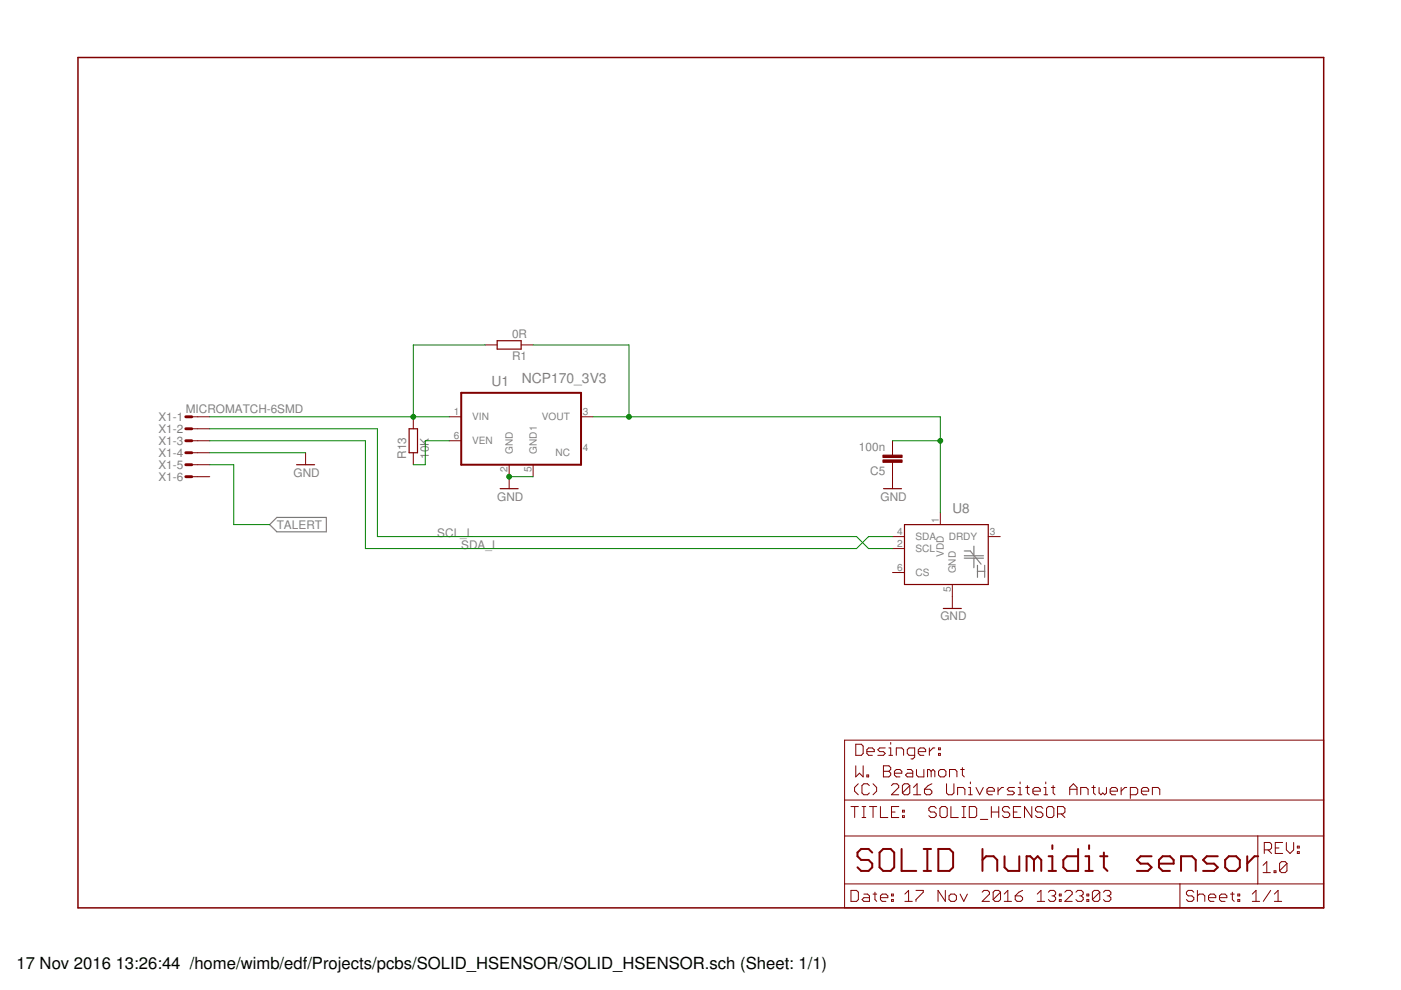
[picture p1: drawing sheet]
<svg xmlns="http://www.w3.org/2000/svg" width="297mm" height="210mm" viewBox="0 0 297 210" stroke-linecap="round" stroke-linejoin="round" font-family="sans-serif">
<path d="M57.2 111.2l1.5-1.5h10.5v3.1h-10.5zM204.4 117.8h4.1M204.4 118.3h4.1M204.4 116.8h1.3l2.3 2.8M206.5 115.8v2M206.5 118.3v2.1M207.2 119.9v2.5M208.8 119.9v2.5M207.2 121.1h1.6" fill="none" stroke="#808080" stroke-width=".25"/>
<path d="M16.5 12.2h264.1v180.3h-264.1z" fill="none" stroke="#800000" stroke-width=".32"/>
<g fill="none" stroke="#800000" stroke-width=".21">
<path d="M102.9 73.1h2.5M110.5 73.1h2.5M40.7 88.4h3.8M40.7 93.5h3.8M40.7 90.9h3.8M40.7 96h3.8M40.7 98.5h3.8M64.8 96v2.5M87.6 88.4v2.5M87.6 96v2.5M95.2 88.4h2.6M95.2 93.5h2.6"/>
<path d="M107.9 98.5v5.1M113 98.5v2.6M123.2 88.4h2.5M189.2 93.5v3M189.2 98v5.6M40.7 101.1h3.8M189.2 116.3h2.6M189.2 113.8h2.6M199.4 108.7v2.5M209.5 113.8h2.6M189.2 121.4h2.6M201.9 123.9v5.1"/>
<path d="M179.1 156.9h101.5v35.6h-101.5zM181.4 157.8h1.2l.4 .4v1.5l-.4 .4h-1.2zM183.8 159.4h1.6v-.4l-.4-.4h-.8l-.4 .4v.7l.4 .4h.8M187.7 158.6h-1.2l-.4 .4 .4 .4h.8l.4 .3-.4 .4h-1.2M188.5 158.6h.3v1.5M188.8 157.4v.4M194.7 159.4h1.6v-.4l-.4-.4h-.8l-.4 .4v.7l.4 .4h.8M197 158.6v1.5M198.2 158.6h-.4l-.8 .8M199 159.7h.4v.4h-.4zM199 158.6h.4v.4h-.4zM179.1 177.2h101.5"/>
<path d="M179.1 169.6h101.5M180.4 171h1.6M181.2 171v2.3M181.4 162.4v2.3l.8-.8 .8 .8v-2.3M182 166.2l-.8 .8v.7l.8 .8M182.8 171h.8M182.8 173.3h.8M183.2 171v2.3M183.8 164.3h.4v.4h-.4zM184.3 166.6l-.4-.4h-.7l-.4 .4v1.5l.4 .4h.7l.4-.4M184.3 171h1.6M185.1 171v2.3"/>
<path d="M185.1 166.2l.8 .8v.7l-.8 .8M186.7 171v2.3h1.5M187.3 162.4h1.2l.3 .4v.4l-.3 .3 .3 .4v.4l-.3 .4h-1.2zM187.3 163.5h1.2M188.5 160.1h.8M189 166.6l.4-.4h.8l.3 .4v.4l-1.5 1.5h1.5M189 172.2h.8M189.6 163.9h1.6v-.4l-.4-.3h-.8l-.4 .3v.8l.4 .4h.8M190 160.1v-1.5h1.2l.4 .4v1.1M190.6 171h-1.6v2.3h1.6M191.3 173h.4v.3h-.4zM191.3 171.8h.4v.4h-.4z"/>
<path d="M192.4 163.2h.7l.4 .3v1.2h-1.1l-.4-.4 .4-.4h1.1M192.9 166.6l-.4-.4h-.8l-.4 .4v1.5M192.9 166.6v1.5l-.4 .4h-.8l-.4-.4M192.9 166.6l-1.6 1.5M193.7 168.5h1.5M193.7 167l.7-.8v2.3M193.9 160.1h-1.2l-.3-.4v-.7l.3-.4h1.2v1.9l-.4 .4h-.4M194.3 163.2v1.1l.4 .4h1.2v-1.5M196 167.3h1.2l.4 .4v.4l-.4 .4h-.8l-.4-.4zM197.4 163.5l-.4-.3h-.3v1.5M197.4 163.5v1.2M197.4 163.5l.4-.3 .4 .3v1.2"/>
<path d="M197.6 166.2l-.8 .4-.8 .7M198.5 171.4l-.4-.4h-.8l-.4 .4v.4l.4 .4h.8l.4 .4v.4l-.4 .3h-.8l-.4-.3M199.4 163.2h.8l.4 .3v.8l-.4 .4h-.8l-.4-.4v-.8zM199.7 171h.7l.4 .4v1.6l-.4 .3h-.7l-.4-.3v-1.6zM200.7 166.2v1.9l.4 .4h.7l.4-.4v-1.9M201.3 164.7v-1.5h1.2l.4 .3v1.2M201.6 171v2.3h1.6M203 168.5v-1.5h1.2l.4 .3v1.2M203.7 163.2h.7M204 171h.7M204 173.3h.7M204 162.8v1.5l.4 .4"/>
<path d="M204.3 171v2.3M205.4 168.5h.7M205.4 167h.3v1.5M205.5 171h1.2l.4 .4v1.6l-.4 .3h-1.2zM205.7 165.8v.4M206.9 167l.8 1.5 .8-1.5M207.9 173.7h1.5M209.3 167.7h1.5v-.4l-.4-.3h-.7l-.4 .3v.8l.4 .4h.7M210.2 172.2h1.6M210.2 171v2.3M211.6 167v1.5M211.8 171v2.3"/>
<path d="M212.8 167h-.4l-.8 .7M214.1 171.4l-.4-.4h-.8l-.4 .4v.4l.4 .4h.8l.4 .4v.4l-.4 .3h-.8l-.4-.3M214.9 172.2h.7M215.1 167h-1.2l-.3 .3 .3 .4h.8l.4 .4-.4 .4h-1.1M215.9 168.5h.8M215.9 167h.4v1.5M216.3 165.8v.4M216.4 171h-1.5v2.3h1.5M217.4 167h.8M217.8 166.6v1.5l.4 .4M218.8 171v2.3l-1.6-2.3v2.3M219 167.7h1.6v-.4l-.4-.3h-.8l-.4 .3v.8l.4 .4h.8"/>
<path d="M221.1 171.4l-.4-.4h-.8l-.4 .4v.4l.4 .4h.8l.4 .4v.4l-.4 .3h-.8l-.4-.3M221.3 168.5h.8M221.3 167h.4v1.5M221.7 165.8v.4M222.3 171h.8l.3 .4v1.6l-.3 .3h-.8l-.4-.3v-1.6zM222.9 167h.8M223.3 166.6v1.5l.4 .4M224.2 172.6h1.2l.4-.4v-.8l-.4-.4h-1.2v2.3M225 172.6l.8 .7M226.8 167.3h1.5M226.8 168.5v-1.5l.8-.8 .7 .8v1.5M229.1 168.5v-1.5h1.2l.4 .3v1.2"/>
<path d="M231.5 167h.7M231.9 166.6v1.5l.3 .4M233 167v1.1l.4 .4 .4-.4 .4 .4 .4-.4v-1.1M235.4 167.7h1.5v-.4l-.4-.3h-.7l-.4 .3v.8l.4 .4h.7M237.7 167v1.5M238.9 167h-.4l-.8 .7M239.6 168.5h1.2l.4-.4v-.8l-.4-.3h-1.2v2.3M242 167.7h1.5v-.4l-.3-.3h-.8l-.4 .3v.8l.4 .4h.8M244.3 168.5v-1.5h1.2l.4 .3v1.2M266.7 177.2v10.2M270.4 179.8h.8M271.9 178.6h-1.5v2.4h1.5"/>
<path d="M272.7 178.6v1.6l.8 .8 .8-.8v-1.6M275.1 179.4h.4v.4h-.4zM179.1 187.4h101.5M180.4 188.8h1.2l.4 .4v1.5l-.4 .4h-1.2zM183.2 189.6h.7l.4 .3v1.2h-1.1l-.4-.4 .4-.4h1.1M185.1 189.6h.8M185.5 189.2v1.5l.4 .4M186.7 190.3h1.5v-.4l-.4-.3h-.8l-.3 .3v.8l.3 .4h.8M189 190.7h.4v.4h-.4zM189 189.6h.4v.3h-.4zM191.9 191.1h1.5M191.9 189.6l.7-.8v2.3"/>
<path d="M194.2 188.8h1.5v.4l-1.5 1.5v.4M200.4 188.8v2.3l-1.5-2.3v2.3M201.2 189.9l.4-.3h.8l.4 .3v.8l-.4 .4h-.8l-.4-.4zM203.6 189.6l.7 1.5 .8-1.5M208.2 189.2l.4-.4h.8l.4 .4v.4l-1.6 1.5h1.6M212.1 189.2v1.5l-.4 .4h-.7l-.4-.4M212.1 189.2l-.4-.4h-.7l-.4 .4v1.5M212.1 189.2l-1.5 1.5M212.9 191.1h1.6M212.9 189.6l.8-.8v2.3M215.2 189.9h1.2l.4 .4v.4l-.4 .4h-.8l-.4-.4zM216.8 188.8l-.8 .4-.8 .7"/>
<path d="M219.9 191.1h1.6M219.9 189.6l.8-.8v2.3M222.3 189.2l.4-.4h.7l.4 .4v.4l-.4 .3M223 189.9h.4M223.4 189.9l.4 .4v.4l-.4 .4h-.7l-.4-.4M224.6 190.7h.4v.4h-.4zM224.6 189.6h.4v.3h-.4zM225.8 189.2l.4-.4h.7l.4 .4v.4l-1.5 1.5h1.5M228.1 189.2l.4-.4h.8l.4 .4v.4l-.4 .3M228.9 189.9h.4M229.3 189.9l.4 .4v.4l-.4 .4h-.8l-.4-.4M230.4 190.7h.4v.4h-.4z"/>
<path d="M230.4 189.6h.4v.3h-.4zM233.2 189.2v1.5l-.4 .4h-.8l-.4-.4M233.2 189.2l-.4-.4h-.8l-.4 .4v1.5M233.2 189.2l-1.6 1.5M234 189.2l.3-.4h.8l.4 .4v.4l-.4 .3M234.7 189.9h.4M235.1 189.9l.4 .4v.4l-.4 .4h-.8l-.3-.4M250.2 187.4v5.1M253.1 189.2l-.4-.4h-.8l-.4 .4v.4l.4 .3h.8l.4 .4v.4l-.4 .4h-.8l-.4-.4M253.9 189.9l.4-.3h.8l.3 .3v1.2M253.9 188.8v2.3M256.2 190.3h1.6v-.4l-.4-.3h-.8l-.4 .3v.8l.4 .4h.8"/>
<path d="M258.6 190.3h1.5v-.4l-.4-.3h-.7l-.4 .3v.8l.4 .4h.7M260.9 189.6h.8M261.3 189.2v1.5l.4 .4M262.4 190.7h.4v.4h-.4zM262.4 189.6h.4v.3h-.4zM265.5 191.1h1.6M265.5 189.6l.8-.8v2.3M267.8 183.5l.8-.8v2.3M267.8 185h1.5M268.1 180.2h1.1l.4-.4v-.8l-.4-.4h-1.1v2.4M268.8 180.2l.8 .8M269.4 188.8l-1.6 2.3"/>
<path d="M270.1 184.6h.4v.4h-.4zM270.2 191.1h1.5M270.2 189.6l.8-.8v2.3M272.9 183.1v1.5l-.4 .4h-.8l-.4-.4M272.9 183.1l-.4-.4h-.8l-.4 .4v1.5M272.9 183.1l-1.6 1.5M275.1 180.6h.4v.4h-.4z"/>
</g>
<g fill="none" stroke="#800000" stroke-width=".42">
<path d="M97.8 83.3h25.4v15.2h-25.4zM223.1 179.2v.8M230.9 179.2v.8M184.9 180.8l-.8-.8h-1.5l-.8 .8v.7l.8 .8h1.5l.8 .8v.8l-.8 .8h-1.5l-.8-.8M186.5 180.8l.8-.8h1.5l.8 .8v3.1l-.8 .8h-1.5l-.8-.8zM191.2 180v4.7h3.1M195.8 180h1.6M195.8 184.7h1.6M196.6 180v4.7M198.9 180h2.4l.8 .8v3.1l-.8 .8h-2.4zM208.3 180v4.7M208.3 182.3l.8-.8h1.6l.7 .8v2.4"/>
<path d="M213 181.5v2.4l.8 .8h2.3v-3.2M219.2 182.3l-.8-.8h-.7v3.2M219.2 182.3v2.4M219.2 182.3l.8-.8 .8 .8v2.4M222.3 184.7h1.6M222.3 181.5h.8v3.2M228.6 180v4.7h-2.4l-.8-.8v-1.6l.8-.8h2.4M230.1 184.7h1.6M230.1 181.5h.8v3.2M233.3 181.5h1.5M234 180.8v3.1l.8 .8M244.2 181.5h-2.4l-.8 .8 .8 .8h1.6l.8 .8-.8 .8h-2.4"/>
<path d="M245.7 183.1h3.1v-.8l-.7-.8h-1.6l-.8 .8v1.6l.8 .8h1.6M250.4 184.7v-3.2h2.3l.8 .8v2.4M258.2 181.5h-2.3l-.8 .8 .8 .8h1.5l.8 .8-.8 .8h-2.3M259.8 182.3l.7-.8h1.6l.8 .8v1.6l-.8 .8h-1.6l-.7-.8zM264.4 181.5v3.2M266.8 181.5h-.8l-1.6 1.6"/>
</g>
<path d="M105.4 72.2h5.1v1.8h-5.1zM62.9 98.5h3.8M86.7 90.9h1.8v5.1h-1.8zM106 103.6h3.9M187.3 103.6h3.8M191.8 111.2h17.7v12.7h-17.7zM200 129h3.8" fill="none" stroke="#800000" stroke-width=".25"/>
<g fill="#800000" stroke="#800000" stroke-width=".21">
<path d="M187.2 96.5h4.1v.5h-4.1z"/>
<path d="M187.2 97.5h4.1v.5h-4.1z"/>
</g>
<path d="M39.4 88.4h1.3M39.4 90.9h1.3M39.4 93.5h1.3M39.4 96h1.3M39.4 98.5h1.3M39.4 101.1h1.3" fill="none" stroke="#800000" stroke-width=".61"/>
<path d="M102.9 73.1h-15.3v15.3M113 73.1h20.3v15.3M44.5 96h20.3M44.5 88.4h50.7M44.5 93.5h33v22.8h104.1l2.5-2.5h5.1M44.5 90.9h35.5v22.9h101.6l2.5 2.5h5.1M44.5 98.5h5.1v12.7h7.6M95.2 93.5h-5v5h-2.6M125.7 88.4h73.7v20.3M189.2 93.5h10.2M107.9 101.1h5.1" fill="none" stroke="#008000" stroke-width=".21"/>
<g fill="#008000" stroke="#008000" stroke-width=".21">
<circle cx="107.9" cy="101.1" r=".51"/>
<circle cx="87.6" cy="88.4" r=".51"/>
<circle cx="199.4" cy="93.5" r=".51"/>
<circle cx="133.3" cy="88.4" r=".51"/>
</g>
<g font-size="3.5">
<text x="3.5" y="205.4">17 Nov 2016</text>
<text x="24.5" y="205.4">13:26:44 /home/wimb/edf/Projects/pcbs/SOLID_HSENSOR/SOLID_HSENSOR.sch (Sheet: 1/1)</text>
</g>
<g font-size="2.9" fill="#808080">
<text x="104.2" y="81.8">U1</text>
<text x="110.7" y="81.2">NCP170_3V3</text>
<text x="201.9" y="108.7">U8</text>
</g>
<g font-size="2.5" fill="#808080">
<text x="108.6" y="71.6">0R</text>
<text x="108.6" y="76.4">R1</text>
<text x="33.6" y="89.3">X1-1</text>
<text x="39.4" y="87.5">MICROMATCH-6SMD</text>
<text x="33.6" y="91.8">X1-2</text>
<text x="33.6" y="94.3">X1-3</text>
<text x="182.1" y="95.6">100n</text>
<text x="33.6" y="96.9">X1-4</text>
<text x="33.6" y="99.4">X1-5</text>
<text x="33.6" y="102">X1-6</text>
<text x="62.2" y="101.1">GND</text>
<text x="86.1" y="97.3" transform="rotate(-90 86.1 97.3)">R13</text>
<text x="90.9" y="97.3" transform="rotate(-90 90.9 97.3)">10K</text>
<text x="184.5" y="100.7">C5</text>
<text x="105.4" y="106.2">GND</text>
<text x="186.7" y="106.2">GND</text>
<text x="58.7" y="112.1">TALERT</text>
<text x="92.7" y="113.8">SCL_L</text>
<text x="97.8" y="116.3">SDA_L</text>
<text x="199.4" y="131.5">GND</text>
</g>
<g font-size="2.1" fill="#808080">
<text x="96.3" y="88">1</text>
<text x="100.1" y="89.1">VIN</text>
<text x="114.9" y="89.1">VOUT</text>
<text x="123.5" y="88">3</text>
<text x="96.3" y="93.1">6</text>
<text x="100.1" y="94.2">VEN</text>
<text x="123.5" y="95.6">4</text>
<text x="107.6" y="100.1" transform="rotate(-90 107.6 100.1)">2</text>
<text x="108.7" y="96.2" transform="rotate(-90 108.7 96.2)">GND</text>
<text x="112.7" y="100.1" transform="rotate(-90 112.7 100.1)">5</text>
<text x="113.8" y="96.2" transform="rotate(-90 113.8 96.2)">GND1</text>
<text x="117.8" y="96.8">NC</text>
<text x="190.2" y="113.4">4</text>
<text x="199" y="110.9" transform="rotate(-90 199 110.9)">1</text>
<text x="209.9" y="113.4">3</text>
<text x="190.2" y="116">2</text>
<text x="194.1" y="117.1">SCL</text>
<text x="194.1" y="114.5">SDA</text>
<text x="200.1" y="118.1" transform="rotate(-90 200.1 118.1)">VDD</text>
<text x="201.1" y="114.5">DRDY</text>
<text x="190.2" y="121">6</text>
<text x="194.1" y="122.1">CS</text>
<text x="201.6" y="125.5" transform="rotate(-90 201.6 125.5)">5</text>
<text x="202.7" y="121.6" transform="rotate(-90 202.7 121.6)">GND</text>
</g>
</svg>
